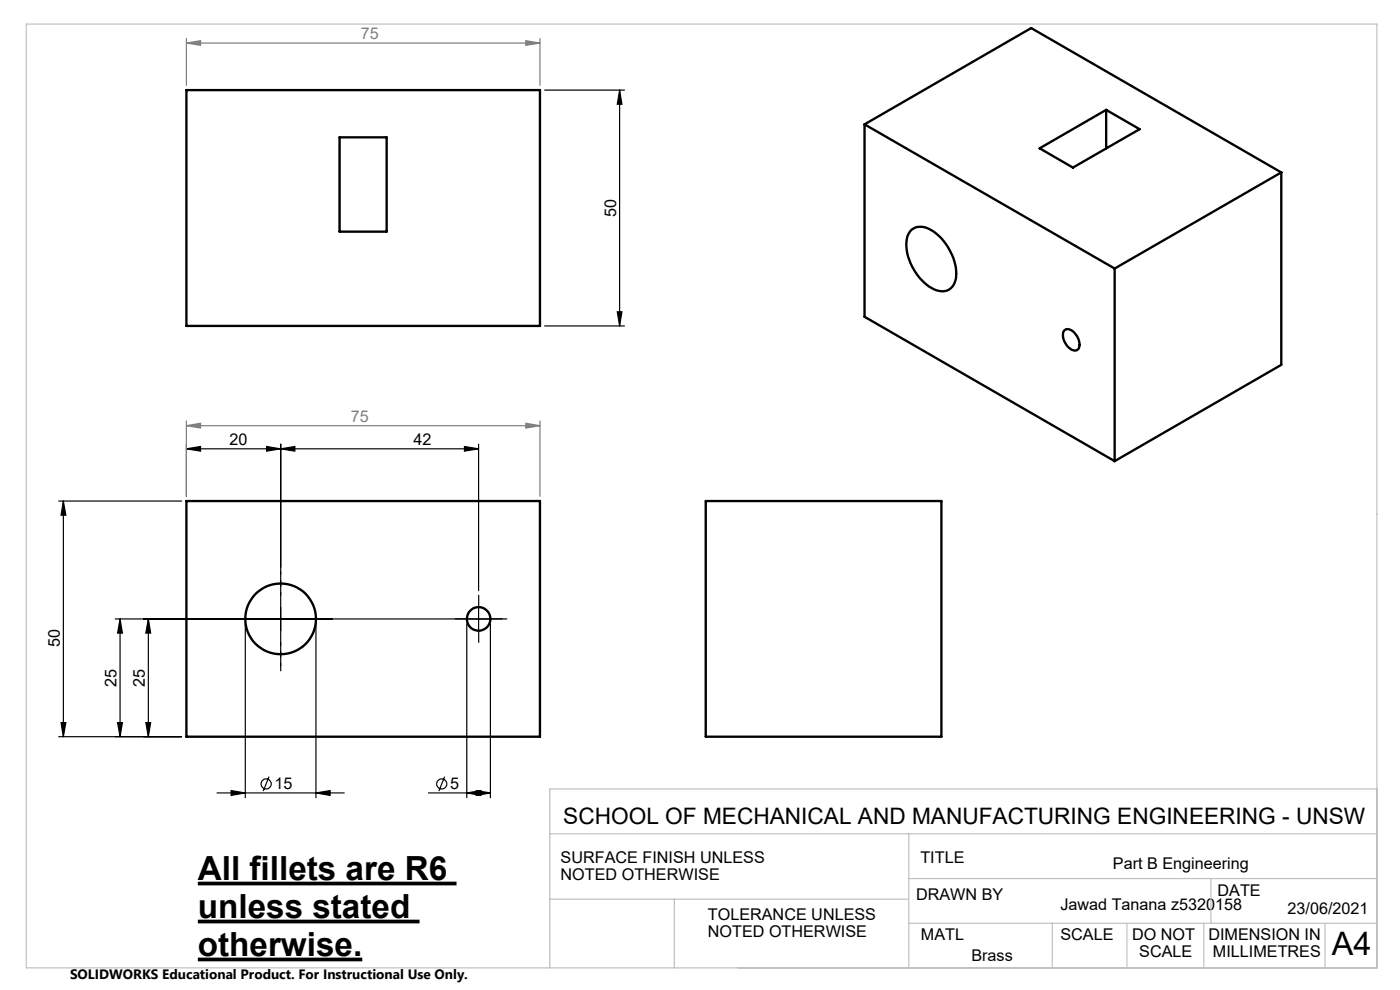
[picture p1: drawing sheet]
<svg xmlns="http://www.w3.org/2000/svg" width="297mm" height="210mm" viewBox="0 0 297 210" stroke-linecap="round" stroke-linejoin="round" font-family="sans-serif">
<g fill="none" stroke="#000" stroke-width=".25">
<path d="M115.5 19.1h17M131.4 19.1l.5 3h-.9zM131.4 19.1v50M115.5 69.1h17M131 66.1h.9l-.5 3zM39.5 95.2l3-.5v1zM39.5 94.2v11.1M39.5 95.2h62M56.6 94.7l2.9 .5-2.9 .5zM59.5 95.2l3-.5v1zM59.5 94.2v48.1M98.5 94.7l3 .5-3 .5z"/>
<path d="M101.5 94.2v31.1M12.5 106.3h26M13.4 106.3l.6 3h-1.1zM13.4 106.3v50M24.4 131.3h83.1M25.5 131.3l.5 3h-1.1zM25.5 131.3v25M31.5 131.3l.5 3h-1.1zM31.5 131.3v25M52 132.3v36.9M67 132.3v36.9M99 132.3v36.9"/>
<path d="M101.5 128.8v5M104 132.3v36.9M12.5 156.3h26M12.9 153.3h1.1l-.6 3zM24.9 153.3h1.1l-.5 3zM30.9 153.3h1.1l-.5 3zM46 168.2h27M49 167.7l3 .5-3 .5zM57.1 164.7l-1.3 3.1M67 168.2l3-.5v1zM90.9 168.2h13.1M94.3 164.7l-1.2 3.1"/>
<path d="M99 168.2l3-.5v1zM101 167.7l3 .5-3 .5z"/>
<circle cx="56.5" cy="166.3" r="1.08"/>
<circle cx="93.7" cy="166.3" r="1.08"/>
</g>
<path d="M42 187.4h54.9M42 195.5h47M42 203.5h34.9" fill="none" stroke="#000" stroke-width=".79" stroke-linecap="butt"/>
<path d="M39.5 9.1l3-.5v1zM39.5 8.1v10M39.5 9.1h75M111.5 8.6l3 .5-3 .5zM114.5 8.1v10M39.5 90.3l3-.5v1zM39.5 89.3v16M39.5 90.3h75M111.5 89.8l3 .5-3 .5zM114.5 89.3v16" fill="none" stroke="#808080" stroke-width=".25"/>
<path d="M54.6 131.3h-5M59.6 126.3v-5M59.6 136.3v5M64.6 131.3h5" fill="none" stroke="#000" stroke-width=".25" stroke-dasharray="15.2 1.3 1.3 1.3" stroke-dashoffset="14.6"/>
<path d="M99.1 131.3h-2.5M101.6 128.8v-2.5M101.6 133.8v2.5M104.1 131.3h2.5" fill="none" stroke="#000" stroke-width=".25" stroke-dasharray="15.2 1.3 1.3 1.3"/>
<g fill="none" stroke="#c0c0c0" stroke-width=".25">
<path d="M5.6 5.1h286.5v200.2h-286.5zM116.6 176.9h175.5M192.8 176.9v28.4M292.1 167.3h-175.5v38M116.6 190.7h76.2M143.1 190.7v14.6M192.8 186.4h99.3M192.8 195.9h99.3M223.2 195.8v9.5M239.1 195.9v9.4M255.4 195.9v9.4M256.9 186.4v9.5"/>
<path d="M281.1 195.9v9.4"/>
</g>
<g fill="#000">
<path d="M56.6 94.7l2.9 .5-2.9 .5zM39.5 95.2l3-.5v1zM98.5 94.7l3 .5-3 .5zM59.5 95.2l3-.5v1z"/>
<path d="M25.5 131.3l.5 3h-1.1zM24.9 153.3h1.1l-.5 3zM31.5 131.3l.5 3h-1.1zM30.9 153.3h1.1l-.5 3zM131.4 19.1l.5 3h-.9zM131 66.1h.9l-.5 3z"/>
<path d="M12.9 153.3h1.1l-.6 3zM13.4 106.3l.6 3h-1.1z"/>
<path d="M49 167.7l3 .5-3 .5zM67 168.2l3-.5v1zM99 168.2l3-.5v1zM101 167.7l3 .5-3 .5z"/>
</g>
<path d="M111.5 89.8l3 .5-3 .5zM39.5 90.3l3-.5v1zM111.5 8.6l3 .5-3 .5zM39.5 9.1l3-.5v1z" fill="#808080"/>
<g fill="none" stroke="#000" stroke-width=".5">
<path d="M39.5 19.1h75v50h-75zM72 29.1h10v20h-10zM183.4 26.4l53.1 30.6M183.4 26.4v40.8l53.1 30.6M183.4 26.4l35.4-20.4 53 30.6M220.6 31.5l14.1-8.2 7.1 4.1-14.2 8.2zM234.7 23.3v8.2M271.8 36.6v40.8l-35.3 20.4M271.8 36.6l-35.3 20.4M193.5 48.7a3.8 3.8 0 0 1 4.6 .4 11.9 11.9 0 0 1 4.7 9.5 3.1 3.1 0 0 1-1.5 2.8 3.1 3.1 0 0 1-3.2-.1 11.2 11.2 0 0 1-5.7-10.5l.3-1zM236.5 57v40.8M225.8 70.1a1.64 1.64 0 0 1 2.4 .8 2.67 2.67 0 0 1 .4 3.2 1.67 1.67 0 0 1-2.2-.7 2.92 2.92 0 0 1-.6-3.3z"/>
<path d="M39.5 106.3h75v50h-75zM149.7 106.3h50v50h-50z"/>
<circle cx="59.5" cy="131.3" r="7.5"/>
<circle cx="101.5" cy="131.3" r="2.51"/>
</g>
<g font-size="7.1">
<text x="42" y="186.6">All fillets are R6</text>
<text x="42" y="194.7">unless stated</text>
<text x="42" y="202.7">otherwise.</text>
</g>
<text font-size="6.9" x="282.6" y="202.6">A4</text>
<text font-size="4.8" x="119.5" y="174.7">SCHOOL OF MECHANICAL AND MANUFACTURING ENGINEERING - UNSW</text>
<g font-size="3.4" fill="#808080">
<text x="76.6" y="8.3">75</text>
<text x="74.4" y="89.5">75</text>
</g>
<g font-size="3.4">
<text x="130.7" y="46" transform="rotate(-90 130.7 46)">50</text>
<text x="48.7" y="94.4">20</text>
<text x="87.7" y="94.4">42</text>
<text x="12.7" y="137.2" transform="rotate(-90 12.7 137.2)">50</text>
<text x="24.7" y="145.7" transform="rotate(-90 24.7 145.7)">25</text>
<text x="30.7" y="145.7" transform="rotate(-90 30.7 145.7)">25</text>
<text x="58.3" y="167.4">15</text>
<text x="95.5" y="167.4">5</text>
<text x="118.9" y="183.1">SURFACE FINISH UNLESS</text>
<text x="195.3" y="183.1">TITLE</text>
<text x="236.1" y="184.3">Part B Engineering</text>
<text x="118.9" y="186.6">NOTED OTHERWISE</text>
<text x="194.3" y="191">DRAWN BY</text>
<text x="258.3" y="190">DATE</text>
<text x="150.2" y="195.3">TOLERANCE UNLESS</text>
<text x="225" y="193">Jawad Tanana z5320158</text>
<text x="273.1" y="193.9">23/06/2021</text>
<text x="150.2" y="198.8">NOTED OTHERWISE</text>
<text x="195.4" y="199.3">MATL</text>
<text x="206.1" y="203.8">Brass</text>
<text x="225" y="199.3">SCALE</text>
<text x="240.2" y="199.5">DO NOT</text>
<text x="241.7" y="203">SCALE</text>
<text x="256.4" y="199.5">DIMENSION IN</text>
<text x="257.3" y="203">MILLIMETRES</text>
</g>
<text font-size="2.9" x="14.9" y="207.6">SOLIDWORKS Educational Product. For Instructional Use Only.</text>
</svg>
